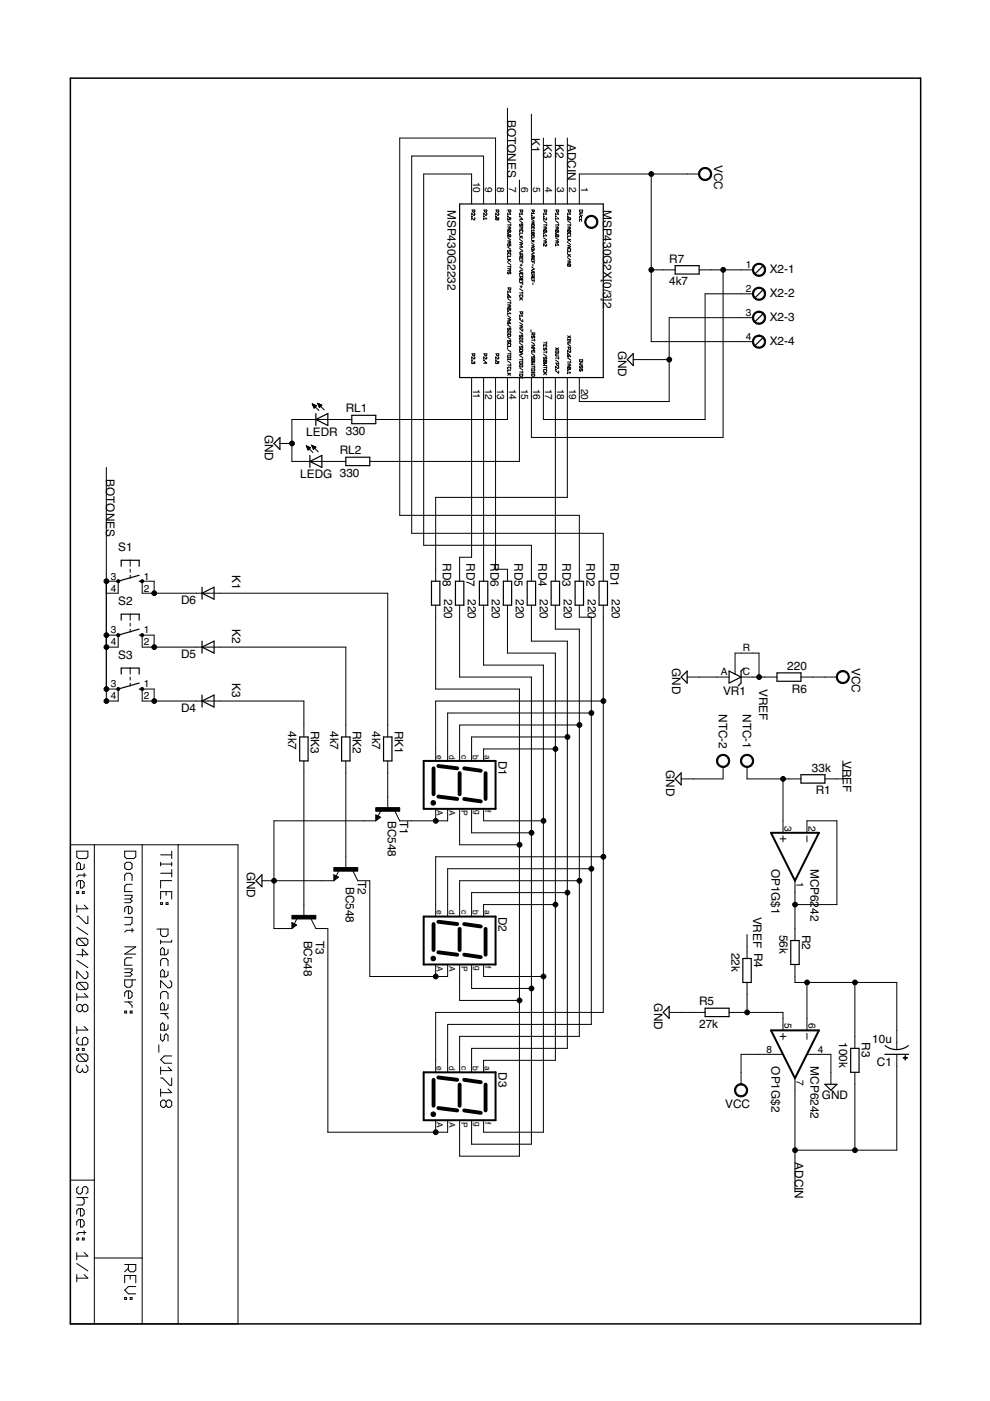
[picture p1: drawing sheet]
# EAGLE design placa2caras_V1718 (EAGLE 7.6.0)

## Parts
C1  10u  CPOL-USE2,5-6E  [E2,5-6E]
D1  7SEG-CA  [7SEG-13]
D2  7SEG-CA  [7SEG-13]
D3  7SEG-CA  [7SEG-13]
D4  1N4148DO35-10  [DO35-10]
D5  1N4148DO35-10  [DO35-10]
D6  1N4148DO35-10  [DO35-10]
LEDG  LED5MM  [LED5MM]
LEDR  LED5MM  [LED5MM]
MSP430G2232  G2X[0/3]2---N20  [N20]
NTC  AK500/2  [AK500/2]
OP1  MCP6242  MCP6242CONPADGORDO  [DIL8_MOD]
R1  33k  R-EU_0207/10  [0207/10]
R2  56k  R-EU_0207/10  [0207/10]
R3  100k  R-EU_0207/10  [0207/10]
R4  22k  R-EU_0207/10  [0207/10]
R5  27k  R-EU_0207/10  [0207/10]
R6  220  R-EU_0207/10  [0207/10]
R7  4k7  R-EU_0207/10  [0207/10]
RD1  220  R-EU_0207/10  [0207/10]
RD2  220  R-EU_0207/10  [0207/10]
RD3  220  R-EU_0207/10  [0207/10]
RD4  220  R-EU_0207/10  [0207/10]
RD5  220  R-EU_0207/10  [0207/10]
RD6  220  R-EU_0207/10  [0207/10]
RD7  220  R-EU_0207/10  [0207/10]
RD8  220  R-EU_0207/10  [0207/10]
RK1  4k7  R-EU_0207/10  [0207/10]
RK2  4k7  R-EU_0207/10  [0207/10]
RK3  4k7  R-EU_0207/10  [0207/10]
RL1  330  R-EU_0207/10  [0207/10]
RL2  330  R-EU_0207/10  [0207/10]
S1  10-XX  [B3F-10XX]
S2  10-XX  [B3F-10XX]
S3  10-XX  [B3F-10XX]
T1  BC548  [TO92-EBC]
T2  BC548  [TO92-EBC]
T3  BC548  [TO92-EBC]
VR1  TL431CLP  [TO92-CLP]
X2  MPT4  [4POL254]

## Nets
ADCIN: C1.+ MSP430G2232.2 OP1.7(OUT) R3.2
BOTONES: MSP430G2232.7 S1.3(P) S1.4(P1) S2.3(P) S2.4(P1) S3.3(P) S3.4(P1)
GND: LEDG.K(C) LEDR.K(C) MSP430G2232.20 NTC.2 OP1.4(V-) R5.1 T1.E T2.E T3.E VR1.A X2.3
K1: D6.A MSP430G2232.5 RK1.1
K2: D5.A MSP430G2232.3 RK2.1
K3: D4.A MSP430G2232.4 RK3.1
N$1: RK1.2 T1.B
N$2: RK2.2 T2.B
N$3: RK3.2 T3.B
N$4: D1.7(A) D2.7(A) D3.7(A) RD5.2
N$5: D1.3(CA1) D1.8(CA2) T1.C
N$6: D1.6(B) D2.6(B) D3.6(B) RD4.2
N$7: D2.3(CA1) D2.8(CA2) T2.C
N$8: D1.4(C) D2.4(C) D3.4(C) RD3.2
N$9: D3.3(CA1) D3.8(CA2) T3.C
N$10: D1.2(D) D2.2(D) D3.2(D) RD2.2
N$11: MSP430G2232.17 X2.2
N$12: D1.1(E) D2.1(E) D3.1(E) RD1.2
N$13: OP1.5(+IN) R4.2 R5.2
N$14: D1.9(F) D2.9(F) D3.9(F) RD6.2
N$15: NTC.1 OP1.3(+IN) R1.2
N$16: D1.10(G) D2.10(G) D3.10(G) RD7.2
N$17: OP1.1(OUT) OP1.2(-IN) R2.1
N$18: D1.5(DP) D2.5(DP) D3.5(DP) RD8.2
N$19: C1.- OP1.6(-IN) R2.2 R3.1
N$20: MSP430G2232.16 R7.2 X2.1
N$21: MSP430G2232.19 RD8.1
N$22: MSP430G2232.18 RD3.1
N$23: MSP430G2232.13 RD5.1
N$24: MSP430G2232.12 RD6.1
N$25: MSP430G2232.11 RD7.1
N$26: MSP430G2232.10 RD4.1
N$27: MSP430G2232.9 RD1.1
N$28: MSP430G2232.8 RD2.1
N$29: D5.C S2.1(S) S2.2(S1)
N$30: D4.C S3.1(S) S3.2(S1)
N$31: D6.C S1.1(S) S1.2(S1)
N$32: MSP430G2232.15 RL2.2
N$33: LEDR.A RL1.1
N$34: MSP430G2232.14 RL1.2
N$35: LEDG.A RL2.1
VCC: MSP430G2232.1 OP1.8(V+) R6.1 R7.1 X2.4
VREF: R1.1 R4.1 R6.2 VR1.C VR1.R
Unconnected: MSP430G2232.6
